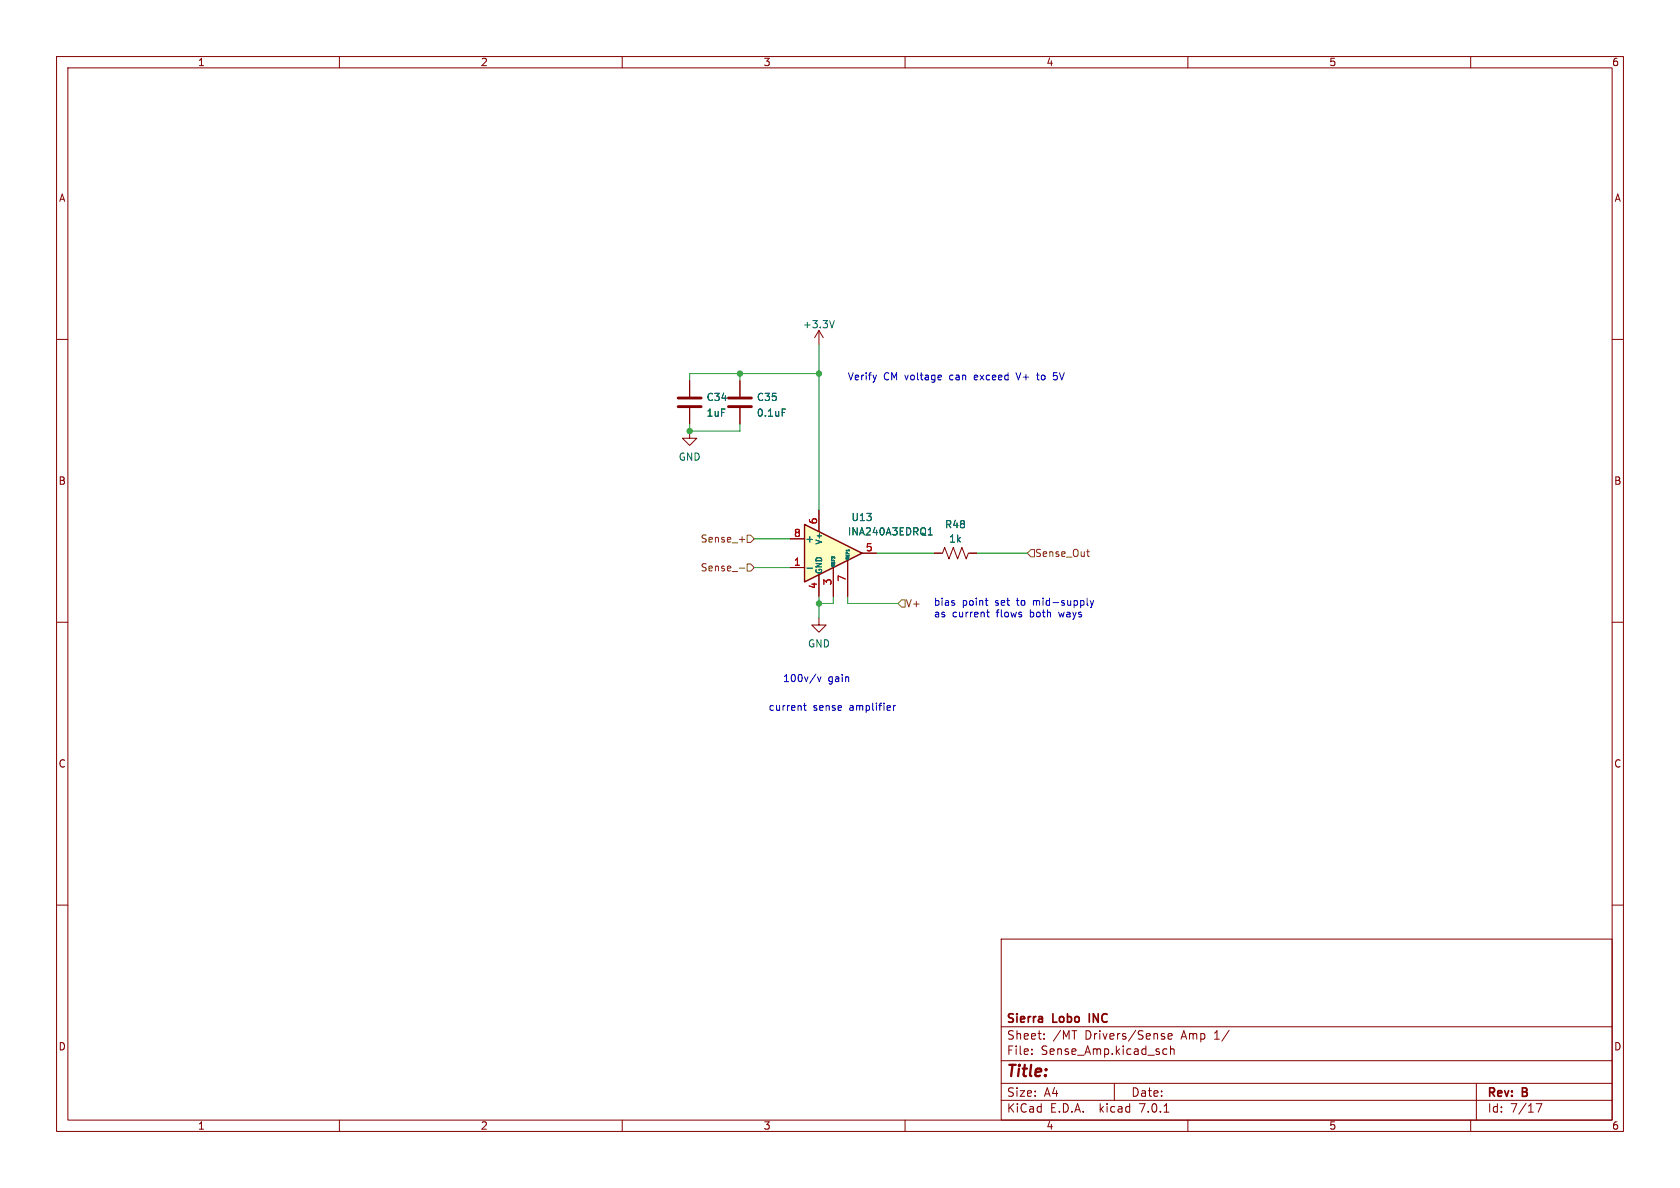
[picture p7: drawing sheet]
<svg xmlns="http://www.w3.org/2000/svg" width="297mm" height="210mm" viewBox="0 0 297 210" stroke-linecap="round" stroke-linejoin="round" font-family="sans-serif">
<g fill="none" stroke="#840000" stroke-width=".18">
<path d="M10 10h277v190h-277zM12 12h273v186h-273zM60 10v2M110 10v2M160 10v2M210 10v2M260 10v2M10 60h2M144.8 58.4l-.8 1.3M144.8 58.4v2.6M144.8 58.4l.7 1.3M285 60h2"/>
<path d="M121.9 76.2v1.3h1.3l-1.3 1.2-1.3-1.2h1.3M121.9 67.3v2.8M121.9 72.1v2.8M130.8 67.3v2.8M130.8 72.1v2.8M10 110h2M144.8 109.2v1.3h1.2l-1.2 1.3-1.3-1.3h1.3M285 110h2M10 160h2M285 160h2M177 166h108v32h-108zM60 198v2"/>
<path d="M110 198v2M160 198v2M177 194.5h108M177 191.5h108M177 187.5h108M177 181.5h108M182.4 186.3v.1M182.4 185.5v.1M184.6 183.6v.1M184.6 182.8v.1M197 191.5v3M205.5 183.2l.4 .1v.2l-.2 .2h-.3"/>
<path d="M205.5 182.7l.4 .1M205.7 186.3h.6M205.7 185.5h.6M205.8 196.6h.8M206.5 183.2l.7-.1-.1-.3-.4-.1-.2 .2 .1 .7h.5M206.9 185.5l.2-.1 .4 .1 .1 .9M206.9 184.9v1.5M210 198v2M217.3 182.1l-1.3 2M260 198v2M261 191.5v6.5M271.6 195.1h1l-.7 1.5"/>
</g>
<path d="M119.9 71.9h4.1M119.9 70.4h4.1M128.8 71.9h4M128.8 70.4h4" fill="none" stroke="#840000" stroke-width=".51"/>
<path d="M147.5 56.7l-.4 1.2M138.3 72.3h.6" fill="none" stroke="#006464" stroke-width=".18"/>
<path d="M142.2 92.7l10.2 5.1-10.2 5.1z" fill="#ffffc2"/>
<path d="M142.2 92.7l10.2 5.1-10.2 5.1z" fill="none" stroke="#840000" stroke-width=".25"/>
<path d="M121.9 67.3v2.8M121.9 72.1v2.8M130.8 67.3v2.8M130.8 72.1v2.8M139.7 95.3h2.5M144.8 90.2v3.8M149.9 99.1v6.3M152.4 97.8h2.5M165.1 97.8h1.5l.4-1 .8 2 .7-2 .8 2 .8-2 .7 2 .4-1h1.5M139.7 100.3h2.5M144.8 101.6v3.8M147.3 100.3v5.1" fill="none" stroke="#840000" stroke-width=".18"/>
<path d="M138.3 72.3h.6M164.1 94.6h.7M164.2 93.6l.3-.3v1.3M142.7 100.4h.9" fill="none" stroke="#006464" stroke-width=".18"/>
<path d="M130.7 95.4h1M132.1 99.7h.6l.6 .6-.6 .7h-.6zM132.1 94.6h.6l.6 .7-.6 .6h-.6zM182.2 97.2h.7v1.2h-.7l-.6-.6zM192.1 97.5h.5M192.4 98.3l.2 .1M130.7 100.4h1M159.4 106h.6v1.3h-.6l-.7-.6z" fill="none" stroke="#725600" stroke-width=".18"/>
<g fill="none" stroke="#0000c2" stroke-width=".18">
<path d="M166.2 66.3l.2 .3-.6 .1M166.4 67.1l-.2 .1M183.2 66.3h.5M186.2 67l.2 .2M186.9 65.9h-.6l-.1 .6 .2-.1M144.5 119.6l.3 .9 .3-.9M174.2 106.2h.5M174.4 108.2h.5M174.5 107h.2M174.6 107.8v1.1l.3 .2M192.2 105.7v1.1l.2 .2M192.7 106.2l.3 .8"/>
<path d="M193 107l-.3 .4M193.3 106.2l-.3 .8M142.1 124.7h.4M142.2 124.3v1.1l.3 .2M158 124.7v.9M158.3 124.7l-.3 .3"/>
</g>
<path d="M121.9 74.9v1.3h8.9v-1.3M130.8 66v1.3M144.8 61v29.2M144.8 66h-22.9v1.3M133.3 95.3h6.4M154.9 97.8h10.2M172.7 97.8h8.9M133.3 100.3h6.4M144.8 105.4v3.8M147.3 105.4v1.3h-2.5M149.9 105.4v1.3h8.8" fill="none" stroke="#009600" stroke-width=".18"/>
<g fill="#009600" stroke="#009600" stroke-width=".18">
<circle cx="130.8" cy="66" r=".46"/>
<circle cx="144.8" cy="106.7" r=".46"/>
<circle cx="144.8" cy="66" r=".46"/>
<circle cx="121.9" cy="76.2" r=".46"/>
</g>
<text font-size="2.8" fill="#840000" x="178" y="190.8">Title:</text>
<g font-size="2.1" fill="#840000">
<text x="178" y="183.9">Sheet:</text>
<text x="178" y="181.1">Sierra</text>
<text x="186.2" y="183.9">/MT</text>
<text x="186.2" y="181.1">Lobo</text>
<text x="191.8" y="183.9">Drivers/Sense</text>
<text x="193.1" y="181.1">INC</text>
<text x="208.9" y="183.9">Amp</text>
<text x="214.8" y="183.9">1/</text>
<text x="178" y="186.6">File:</text>
<text x="184" y="186.6">Sense_Amp.kicad_sch</text>
<text x="178" y="196.8">KiCad</text>
<text x="178" y="194">Size:</text>
<text x="184.6" y="194">A4</text>
<text x="185.7" y="196.8">E.D.A.</text>
<text x="194.4" y="196.8">kicad</text>
<text x="200" y="194">Date:</text>
<text x="201.5" y="196.8">7.0.1</text>
<text x="263" y="194.2">Rev:</text>
<text x="263" y="196.8">Id:</text>
<text x="267" y="196.8">7/17</text>
<text x="269.2" y="194.2">B</text>
</g>
<g font-size="1.8" fill="#840000">
<text x="35" y="11.8">1</text>
<text x="85" y="11.8">2</text>
<text x="135" y="11.8">3</text>
<text x="185" y="11.8">4</text>
<text x="235" y="11.8">5</text>
<text x="285" y="11.8">6</text>
<text x="10.4" y="35.8">A</text>
<text x="285.4" y="35.8">A</text>
<text x="10.3" y="85.8">B</text>
<text x="285.3" y="85.8">B</text>
<text x="10.3" y="135.8">C</text>
<text x="285.3" y="135.8">C</text>
<text x="10.3" y="185.8">D</text>
<text x="285.3" y="185.8">D</text>
<text x="35" y="199.8">1</text>
<text x="85" y="199.8">2</text>
<text x="135" y="199.8">3</text>
<text x="185" y="199.8">4</text>
<text x="235" y="199.8">5</text>
<text x="285" y="199.8">6</text>
</g>
<g font-size="1.8" fill="#006464">
<text x="141.9" y="58.2">+3.3V</text>
<text x="124.8" y="71">C34</text>
<text x="133.7" y="71">C35</text>
<text x="124.8" y="73.8">1uF</text>
<text x="133.7" y="73.8">0.1uF</text>
<text x="119.9" y="81.6">GND</text>
<text x="149.8" y="94.8">INA240A3EDRQ1</text>
<text x="150.5" y="92.3">U13</text>
<text x="167" y="93.5">R48</text>
<text x="142.4" y="96.1">+</text>
<text x="167.7" y="96.1">1k</text>
<text x="142.8" y="114.6">GND</text>
</g>
<g font-size="1.8" fill="#0000c2">
<text x="149.9" y="67.3">Verify</text>
<text x="156.2" y="67.3">CM voltage</text>
<text x="168" y="67.3">can</text>
<text x="172.5" y="67.3">exceed</text>
<text x="180.1" y="67.3">V+</text>
<text x="183.9" y="67.3">to</text>
<text x="186.9" y="67.3">5V</text>
<text x="165.1" y="107.2">bias</text>
<text x="170.1" y="107.2">point</text>
<text x="176" y="107.2">set</text>
<text x="179.9" y="107.2">to</text>
<text x="182.9" y="107.2">mid-supply</text>
<text x="165.1" y="109.2">as</text>
<text x="168.4" y="109.2">current</text>
<text x="176.2" y="109.2">flows</text>
<text x="182.2" y="109.2">both</text>
<text x="187.5" y="109.2">ways</text>
<text x="135.9" y="125.7">current</text>
<text x="138.4" y="120.7">100v/v</text>
<text x="143.8" y="125.7">sense</text>
<text x="146.4" y="120.7">gain</text>
<text x="150.2" y="125.7">amplifier</text>
</g>
<g font-size="1.8" fill="#a90000">
<text x="140.3" y="95">8</text>
<text x="144.5" y="92.7" transform="rotate(-90 144.5 92.7)">6</text>
<text x="140.3" y="100.1">1</text>
<text x="153" y="97.5">5</text>
<text x="144.5" y="104.2" transform="rotate(-90 144.5 104.2)">4</text>
<text x="147.1" y="103.5" transform="rotate(-90 147.1 103.5)">3</text>
<text x="149.6" y="102.9" transform="rotate(-90 149.6 102.9)">7</text>
</g>
<g font-size="1.8" fill="#725600">
<text x="123.7" y="101.2">Sense_-</text>
<text x="123.7" y="96.1">Sense_+</text>
<text x="183" y="98.6">Sense_Out</text>
<text x="160.1" y="107.5">V+</text>
</g>
<g font-size="1.4" fill="#006464">
<text x="145.5" y="101.5" transform="rotate(-90 145.5 101.5)">GND</text>
<text x="145.5" y="96.4" transform="rotate(-90 145.5 96.4)">V+</text>
</g>
<g font-size=".7" fill="#006464">
<text x="147.7" y="100.2" transform="rotate(-90 147.7 100.2)">REF2</text>
<text x="150.2" y="98.9" transform="rotate(-90 150.2 98.9)">REF1</text>
</g>
</svg>
